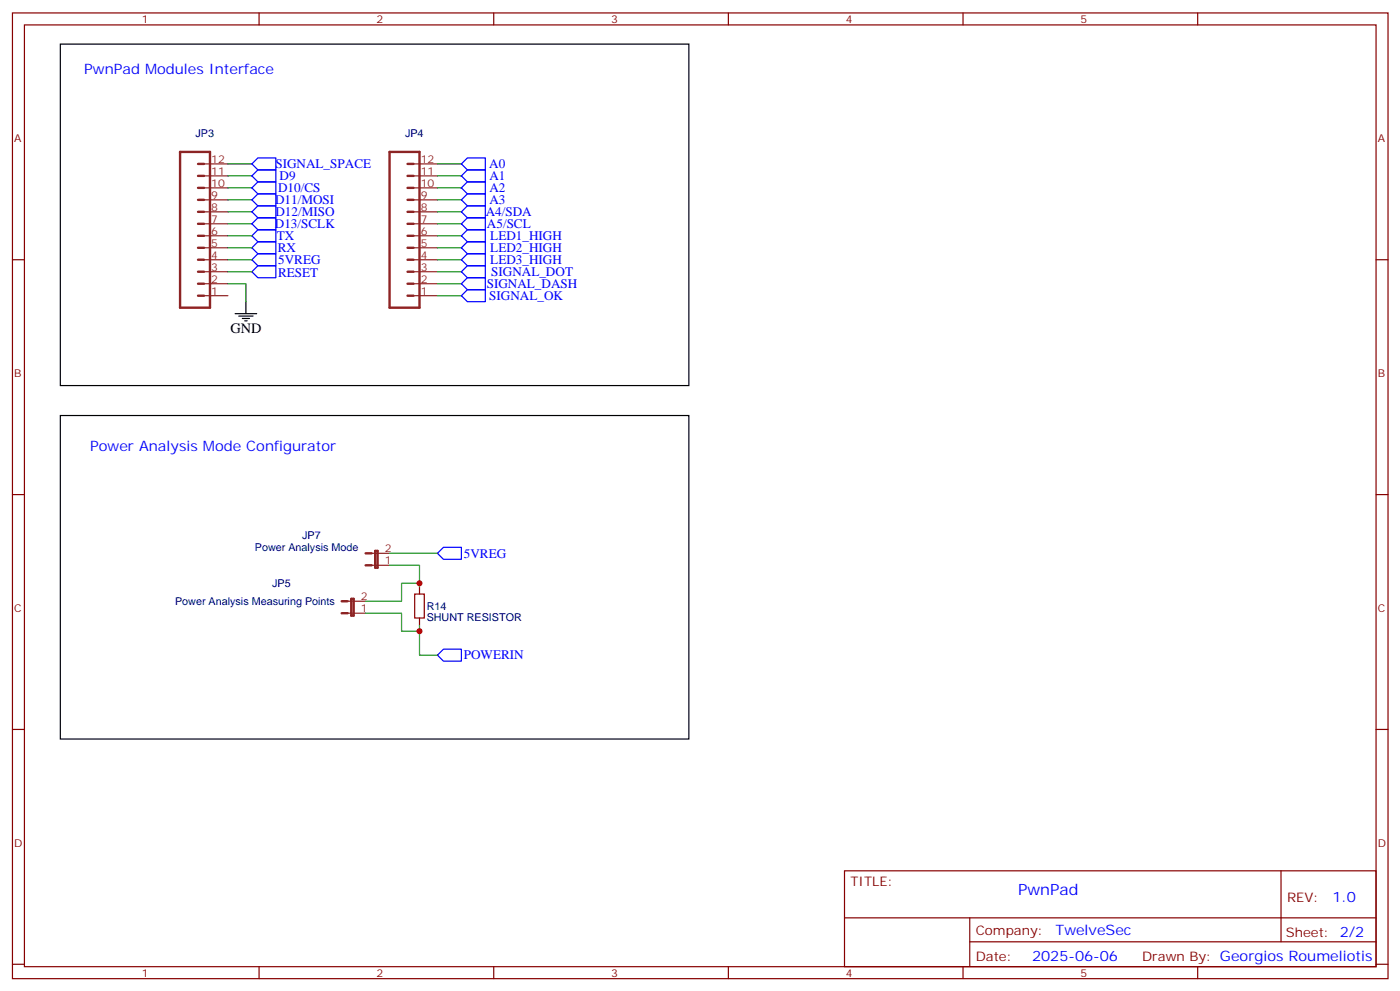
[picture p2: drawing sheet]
<svg xmlns="http://www.w3.org/2000/svg" width="413mm" height="292mm" viewBox="0 0 413 292" stroke-linecap="round" stroke-linejoin="round" font-family="sans-serif">
<g fill="none" stroke="#870000" stroke-width=".35">
<path d="M3.7 3.8h405.3v284.3h-405.3zM7.2 7.3h398.3v277.3h-398.3zM76.3 3.8v3.5M145.5 3.8v3.5M214.6 3.8v3.5M283.8 3.8v3.5M352.9 3.8v3.5M3.7 76.5h3.5M405.5 76.5h3.5M3.7 145.6h3.5M405.5 145.6h3.5M123.6 172.8v2.1"/>
<path d="M123.6 182v2.1M3.7 214.8h3.5M405.5 214.8h3.5M248.8 256.4h156.7v28.2h-156.7zM377.5 256.4v20.9M248.9 270.2h156.5M285.8 277.3h119.6M285.8 270.2v14.2M3.7 283.9h3.5M76.3 284.6v3.5M145.5 284.6v3.5M214.6 284.6v3.5"/>
<path d="M283.8 284.6v3.5M352.9 284.6v3.5M405.5 283.9h3.5"/>
</g>
<g fill="none" stroke="#8c2424" stroke-width=".71">
<path d="M53.1 44.7h8.8v45.9h-8.8zM58.3 58.8h1.8M58.3 55.3h1.8M58.3 51.8h1.8M58.3 48.3h1.8M114.8 44.7h8.8v45.9h-8.8zM120.1 58.8h1.7M120.1 55.3h1.7M120.1 51.8h1.7M120.1 48.3h1.7M58.3 73h1.8M58.3 76.5h1.8"/>
<path d="M58.3 69.4h1.8M58.3 65.9h1.8M58.3 62.4h1.8M120.1 73h1.7M120.1 76.5h1.7M120.1 69.4h1.7M120.1 65.9h1.7M120.1 62.4h1.7M58.3 80h1.8M58.3 83.5h1.8M58.3 87.1h1.8M120.1 80h1.7"/>
<path d="M120.1 83.5h1.7M120.1 87.1h1.7M100.7 177h1.7M103.5 176.3h.7v5h-.7zM107.7 166.4h1.8M107.7 162.9h1.8M110.6 162.2h.7v4.9h-.7zM100.7 180.6h1.7"/>
</g>
<g fill="none" stroke="#8c2424" stroke-width=".35">
<path d="M60.1 58.8h7.1M60.1 55.3h7.1M60.1 51.8h7.1M60.1 48.3h7.1M121.8 58.8h7.1M121.8 55.3h7.1M121.8 51.8h7.1M121.8 48.3h7.1M60.1 76.5h7.1M60.1 73h7.1M60.1 69.4h7.1M60.1 65.9h7.1"/>
<path d="M60.1 62.4h7.1M121.8 76.5h7.1M121.8 73h7.1M121.8 69.4h7.1M121.8 65.9h7.1M121.8 62.4h7.1M60.1 87.1h7.1M60.1 83.5h7.1M60.1 80h7.1M121.8 87.1h7.1M121.8 83.5h7.1M121.8 80h7.1"/>
<path d="M102.4 177h5.3M109.5 166.4h5.3M109.5 162.9h5.3M102.4 180.6h5.3"/>
</g>
<g fill="none" stroke="#008700" stroke-width=".35">
<path d="M67.2 58.8h7M67.2 55.3h7M67.2 51.8h7M67.2 48.3h7M128.9 58.8h7.1M128.9 55.3h7.1M128.9 51.8h7.1M128.9 48.3h7.1M67.2 65.9h7M67.2 62.4h7M67.2 69.4h7M67.2 73h7"/>
<path d="M67.2 76.5h7M128.9 76.5h7.1M128.9 73h7.1M128.9 69.4h7.1M128.9 65.9h7.1M128.9 62.4h7.1M67.2 83.5h5.3v5.3M67.2 80h7M128.9 87.1h7.1M128.9 83.5h7.1M128.9 80h7.1M114.8 166.4h8.8v6.4"/>
<path d="M114.8 162.9h14.1M123.6 171.7h-5.3v5.3h-10.6M107.7 180.6h10.6v5.2h5.3M123.6 184.1v8.8h5.3"/>
</g>
<g fill="none" stroke="#00f" stroke-width=".35">
<path d="M76 57.1h5.3v3.5h-5.3l-1.8-1.8zM76 53.6h5.3v3.5h-5.3l-1.8-1.8zM76 50h5.3v3.6h-5.3l-1.8-1.8zM76 46.5h5.3v3.5h-5.3l-1.8-1.7zM137.7 57.1h5.3v3.5h-5.3l-1.7-1.8zM137.7 53.6h5.3v3.5h-5.3l-1.7-1.8zM137.7 50h5.3v3.6h-5.3l-1.7-1.8zM137.7 46.5h5.3v3.5h-5.3l-1.7-1.7zM74.2 73l1.8-1.8h5.3v3.5h-5.3zM74.2 69.4l1.8-1.7h5.3v3.5h-5.3zM76 64.1h5.3v3.6h-5.3l-1.8-1.8zM76 60.6h5.3v3.5h-5.3l-1.8-1.7z"/>
<path d="M76 74.7h5.3v3.5h-5.3l-1.8-1.7zM137.7 78.2h5.3v3.6h-5.3l-1.7-1.8zM137.7 74.7h5.3v3.5h-5.3l-1.7-1.7zM137.7 71.2h5.3v3.5h-5.3l-1.7-1.7zM137.7 67.7h5.3v3.5h-5.3l-1.7-1.8zM137.7 64.1h5.3v3.6h-5.3l-1.7-1.8zM137.7 60.6h5.3v3.5h-5.3l-1.7-1.7zM74.2 80l1.8-1.8h5.3v3.6h-5.3zM137.7 85.3h5.3v3.5h-5.3l-1.7-1.7zM137.7 81.8h5.3v3.5h-5.3l-1.7-1.8zM130.7 161.1h5.3v3.6h-5.3l-1.8-1.8zM128.9 192.9l1.8-1.8h5.3v3.6h-5.3z"/>
</g>
<path d="M17.8 13h185.2v100.5h-185.2zM69.3 92.4h6.3M70.3 93.1h4.3M71.4 93.8h2.1M72.1 94.5h.7M72.5 88.8v3.6M17.8 122.3h185.2v95.3h-185.2z" fill="none" stroke="#000" stroke-width=".35"/>
<path d="M122.2 174.9h2.8v7.1h-2.8z" fill="none" stroke="#a10000" stroke-width=".35"/>
<g fill="#c00">
<circle cx="123.6" cy="171.7" r=".88"/>
<circle cx="123.6" cy="185.8" r=".88"/>
</g>
<text font-size="4.6" fill="#00f" x="300" y="263.5">PwnPad</text>
<g font-size="4.2" fill="#00f">
<text x="24.8" y="21.8">PwnPad Modules Interface</text>
<text x="26.6" y="132.9">Power Analysis Mode Configurator</text>
<text x="392.6" y="265.7">1.0</text>
<text x="311" y="275.2">TwelveSec</text>
<text x="304.1" y="283">2025-06-06</text>
</g>
<text font-size="4.2" x="67.9" y="98">GND</text>
<g font-size="3.9" fill="#00f">
<text x="81.1" y="49.6">SIGNAL_SPACE</text>
<text x="82.4" y="53.1">D9</text>
<text x="144.1" y="49.6">A0</text>
<text x="144.2" y="53.1">A1</text>
<text x="81.9" y="56.6">D10/CS</text>
<text x="144.2" y="56.6">A2</text>
<text x="81.1" y="60.1">D11/MOSI</text>
<text x="81.1" y="63.6">D12/MISO</text>
<text x="143.1" y="63.6">A4/SDA</text>
<text x="144.2" y="60.2">A3</text>
<text x="81" y="67.2">D13/SCLK</text>
<text x="81.5" y="70.6">TX</text>
<text x="143.5" y="67.2">A5/SCL</text>
<text x="144.5" y="70.7">LED1_HIGH</text>
<text x="81.9" y="74.2">RX</text>
<text x="82" y="77.8">5VREG</text>
<text x="144.5" y="77.8">LED3_HIGH</text>
<text x="144.5" y="74.3">LED2_HIGH</text>
<text x="81.9" y="81.4">RESET</text>
<text x="144.7" y="81.3">SIGNAL_DOT</text>
<text x="143.4" y="84.8">SIGNAL_DASH</text>
<text x="144.2" y="88.3">SIGNAL_OK</text>
<text x="136.7" y="164.2">5VREG</text>
<text x="136.7" y="194.1">POWERIN</text>
</g>
<g font-size="3.9" fill="#800">
<text x="250.6" y="261">TITLE:</text>
<text x="379.2" y="265.7">REV:</text>
<text x="287.5" y="275.2">Company:</text>
<text x="378.9" y="275.8">Sheet: 2/2</text>
<text x="287.5" y="282.9">Date:</text>
<text x="336.6" y="282.9">Drawn By: Georgios Roumeliotis</text>
</g>
<g font-size="3.2" fill="#800">
<text x="41.8" y="6.8">1</text>
<text x="110.9" y="6.8">2</text>
<text x="180.1" y="6.8">3</text>
<text x="249.2" y="6.8">4</text>
<text x="318.3" y="6.8">5</text>
<text x="4.2" y="41.9">A</text>
<text x="406" y="41.9">A</text>
<text x="4.2" y="111.1">B</text>
<text x="406" y="111.1">B</text>
<text x="4.2" y="180.2">C</text>
<text x="406" y="180.2">C</text>
<text x="4.2" y="249.3">D</text>
<text x="406" y="249.3">D</text>
<text x="41.8" y="287.6">1</text>
<text x="110.9" y="287.6">2</text>
<text x="180.1" y="287.6">3</text>
<text x="249.2" y="287.6">4</text>
<text x="318.3" y="287.6">5</text>
</g>
<g font-size="3.2" fill="#000080">
<text x="57.6" y="40.3">JP3</text>
<text x="119.4" y="40.3">JP4</text>
<text x="89" y="158.8">JP7</text>
<text x="75.1" y="162.3">Power Analysis Mode</text>
<text x="80.2" y="172.9">JP5</text>
<text x="51.6" y="178.1">Power Analysis Measuring Points</text>
<text x="125.7" y="179.5">R14</text>
<text x="125.7" y="182.8">SHUNT RESISTOR</text>
</g>
<g font-size="3.2" fill="#8d2323">
<text x="62.2" y="47.9">12</text>
<text x="124" y="47.9">12</text>
<text x="62.2" y="51.4">11</text>
<text x="124" y="51.4">11</text>
<text x="62.2" y="58.5">9</text>
<text x="62.2" y="55">10</text>
<text x="124" y="58.5">9</text>
<text x="124" y="55">10</text>
<text x="62.2" y="65.5">7</text>
<text x="62.2" y="62">8</text>
<text x="124" y="65.5">7</text>
<text x="124" y="62">8</text>
<text x="62.2" y="69.1">6</text>
<text x="124" y="69.1">6</text>
<text x="62.2" y="76.1">4</text>
<text x="62.2" y="72.6">5</text>
<text x="124" y="76.1">4</text>
<text x="124" y="72.6">5</text>
<text x="62.2" y="83.2">2</text>
<text x="62.2" y="79.7">3</text>
<text x="124" y="83.2">2</text>
<text x="124" y="79.7">3</text>
<text x="62.2" y="86.7">1</text>
<text x="124" y="86.7">1</text>
<text x="113.4" y="166.1">1</text>
<text x="113.4" y="162.6">2</text>
<text x="106.3" y="176.7">2</text>
<text x="106.3" y="180.2">1</text>
</g>
</svg>
